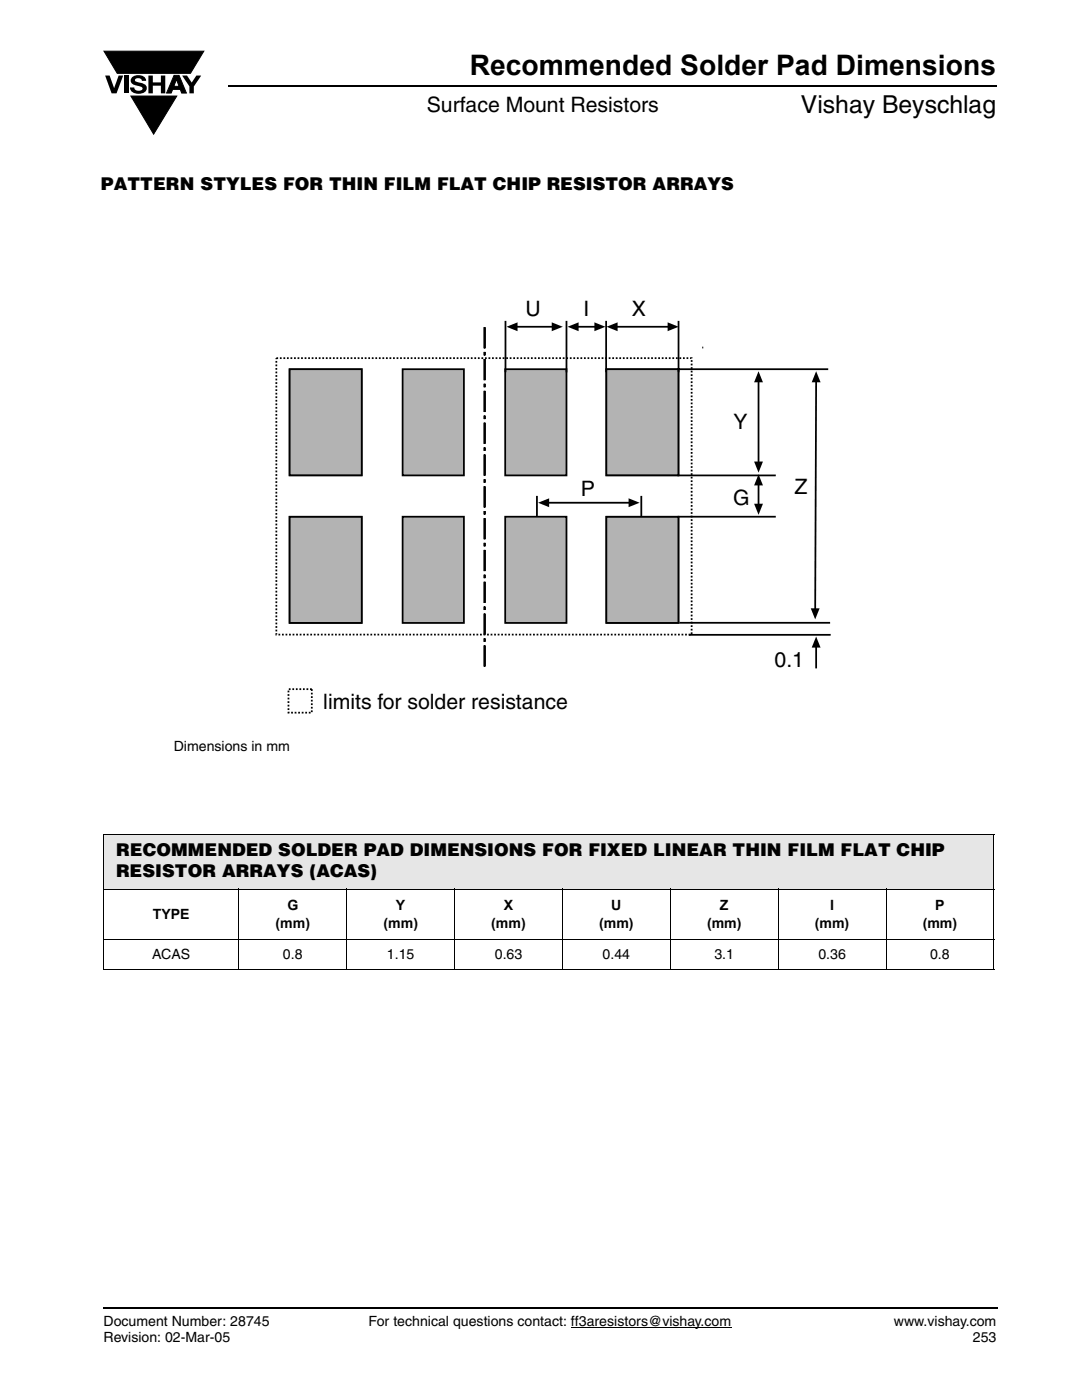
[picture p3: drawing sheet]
<svg xmlns="http://www.w3.org/2000/svg" width="216mm" height="279mm" viewBox="0 0 216 279" stroke-linecap="round" stroke-linejoin="round" font-family="sans-serif">
<path d="M45.5 17.2h153.3M20.8 261h178.2" fill="none" stroke="#000" stroke-width=".36"/>
<path d="M113.9 264.9h32" fill="none" stroke="#000" stroke-width=".2"/>
<path d="M20.6 260.8h.2v.4h-.2z" fill="#000"/>
<path d="M20.6 10h20.2v17h-20.2z" fill="#fff"/>
<path d="M20.8 10.2h19.9l-2.7 4.4h-14.6zM26.1 19.2h9.2l-4.6 7.6z" fill="#000" stroke="#000" stroke-width=".2"/>
<g fill="#000">
<path d="M21 15.1h.9l.9 2.5 .9-2.5h.9l-1.3 3.5h-1zM24.7 15.1h.9v3.5h-.9zM26.4 15.4a1.97 1.97 0 0 1 2.7 .3l.1 .4h-.9a.75 .75 0 0 0-.6-.5 .75 .75 0 0 0-.8 .4l.2 .3 1 .2a1.06 1.06 0 0 1 1.2 1 1.06 1.06 0 0 1-1.1 1.2 1.65 1.65 0 0 1-2.3-1.2h.9a.91 .91 0 0 0 .7 .6 .91 .91 0 0 0 .9-.4 1.24 1.24 0 0 0-1.1-.6 1.02 1.02 0 0 1-1.1-.6 1.02 1.02 0 0 1 .2-1.1zM29.6 15.1h.9v1.3h1.6v-1.3h.9v3.5h-.9v-1.5h-1.6v1.5h-.9zM36.3 15.1h1l1 1.4 .9-1.4h1l-1.5 2.2v1.3h-.9v-1.4zM20.5 260.8h.1v.4h-.1z"/>
<path d="M34.7 15.1l-1.5 3.5h1l.2-.7h1.6l.2 .7h1l-1.5-3.5zM35.2 15.8l.5 1.4h-1z"/>
</g>
<path d="M34.7 15h1l1.5 3.6h-1l-.2-.8h-1.6l-.2 .8h-1zM35.2 15.8l.5 1.4h-1z" fill="none" stroke="#000" stroke-width=".2"/>
<path d="M20.6 261h178.3" fill="none" stroke="#000" stroke-width=".36"/>
<path d="M52.3 59.2h113.6v83.3h-113.6z" fill="#fff"/>
<path d="M100.8 73.7h12.2v21.2h-12.2z" fill="#b3b3b3"/>
<path d="M100.8 73.7h12.2v21.2h-12.2z" fill="none" stroke="#000" stroke-width=".35"/>
<path d="M121 73.7h14.4v21.2h-14.4z" fill="#b3b3b3"/>
<path d="M121 73.7h14.4v21.2h-14.4z" fill="none" stroke="#000" stroke-width=".28"/>
<g fill="none" stroke="#000" stroke-width=".35">
<path d="M100.9 64v10.3M103.1 65.2h7.1M113 64v10.3M115.3 65.2h3.5M120.9 64v10.3M121 73.7h14.4v21.2h-14.4zM123.1 65.2h10.3M135.2 73.7h30.1M135.4 64v10.3M151.4 76.1v16.2M162.9 76.1l-.2 45.5M135.2 94.9h19.6"/>
<path d="M151.4 96.7v4M135.2 103.1h19.6M135.6 124.3h30M137.5 126.7h28.3M162.9 129.1v4.3"/>
</g>
<path d="M55.1 71.5h82.9v55.1h-82.9zM57.6 137.5h4.6v4.7h-4.6z" fill="none" stroke="#000" stroke-width=".35" stroke-dasharray=".4 .4" stroke-linecap="butt"/>
<g fill="#000">
<path d="M101.1 65.2l2.2-.9v1.8z" fill-rule="evenodd"/>
<path d="M110.1 64.3l2.2 .9-2.2 .9z" fill-rule="evenodd"/>
<path d="M113.2 65.2l2.3-.9v1.8z" fill-rule="evenodd"/>
<path d="M118.6 64.3l2.2 .9-2.2 .9z" fill-rule="evenodd"/>
<path d="M121 65.2l2.2-.9v1.8z" fill-rule="evenodd"/>
<path d="M133.2 64.3l2.2 .9-2.2 .9z" fill-rule="evenodd"/>
<path d="M151.4 74.1l.8 2.2h-1.7z" fill-rule="evenodd"/>
<path d="M162.9 74.1l.8 2.2h-1.7z" fill-rule="evenodd"/>
<path d="M150.5 92.1h1.7l-.8 2.2z" fill-rule="evenodd"/>
<path d="M151.4 94.7l.8 2.2h-1.7z" fill-rule="evenodd"/>
<path d="M150.5 100.5h1.7l-.8 2.2z" fill-rule="evenodd"/>
<path d="M161.8 121.4h1.7l-.8 2.2z" fill-rule="evenodd"/>
<path d="M162.9 127l.8 2.2h-1.7z" fill-rule="evenodd"/>
</g>
<path d="M80.3 73.7h12.3v21.2h-12.3z" fill="#b3b3b3"/>
<path d="M80.3 73.7h12.3v21.2h-12.3z" fill="none" stroke="#000" stroke-width=".35"/>
<path d="M57.8 73.7h14.4v21.2h-14.4z" fill="#b3b3b3"/>
<path d="M57.8 73.7h14.4v21.2h-14.4z" fill="none" stroke="#000" stroke-width=".28"/>
<path d="M57.8 73.7h14.4v21.2h-14.4z" fill="none" stroke="#000" stroke-width=".35"/>
<path d="M100.8 103.1h12.2v21.2h-12.2z" fill="#b3b3b3"/>
<path d="M100.8 103.1h12.2v21.2h-12.2z" fill="none" stroke="#000" stroke-width=".35"/>
<path d="M121 103.1h14.4v21.2h-14.4z" fill="#b3b3b3"/>
<path d="M121 103.1h14.4v21.2h-14.4z" fill="none" stroke="#000" stroke-width=".28"/>
<path d="M121 103.1h14.4v21.2h-14.4z" fill="none" stroke="#000" stroke-width=".35"/>
<path d="M80.3 103.1h12.3v21.2h-12.3z" fill="#b3b3b3"/>
<path d="M80.3 103.1h12.3v21.2h-12.3z" fill="none" stroke="#000" stroke-width=".35"/>
<path d="M57.8 103.1h14.4v21.2h-14.4z" fill="#b3b3b3"/>
<path d="M57.8 103.1h14.4v21.2h-14.4z" fill="none" stroke="#000" stroke-width=".28"/>
<path d="M107.1 99v4.1M128 99v4.1M57.8 103.1h14.4v21.2h-14.4zM109.4 100.3h16.2" fill="none" stroke="#000" stroke-width=".35"/>
<path d="M96.7 65.3v67.7" fill="none" stroke="#000" stroke-width=".35" stroke-dasharray="4.2 .7 .7 .7" stroke-linecap="butt"/>
<g fill="#000">
<path d="M107.4 100.3l2.2-.9v1.8z" fill-rule="evenodd"/>
<path d="M125.4 99.4l2.2 .9-2.2 .9z" fill-rule="evenodd"/>
</g>
<path d="M20.6 166.5h177.7v11h-177.7z" fill="#e6e6e6"/>
<g fill="none" stroke="#000" stroke-width=".2">
<path d="M20.6 166.5h177.8M20.6 177.5h177.8M20.6 166.5v26.9M47.7 177.4v16.1M69.2 177.4v16.1M90.7 177.4v16.1M112.2 177.4v16.1M133.8 177.4v16.1M155.3 177.4v16.1M176.8 177.4v16.1M198.3 166.5v26.9M20.6 187.5h177.8"/>
<path d="M20.6 193.5h177.8"/>
</g>
<text font-size="5.6" x="93.7" y="14.9">Recommended Solder Pad Dimensions</text>
<text font-size="4.9" x="159.8" y="22.5">Vishay Beyschlag</text>
<g font-size="4.2">
<text x="85.2" y="22.4">Surface Mount Resistors</text>
<text x="104.9" y="63">U</text>
<text x="116.4" y="63">I</text>
<text x="126.1" y="63">X</text>
<text x="146.4" y="85.5">Y</text>
<text x="115.9" y="99">P</text>
<text x="146.3" y="100.7">G</text>
<text x="158.5" y="98.6">Z</text>
<text x="154.5" y="133.1">0.1</text>
<text x="64.5" y="141.5">limits for solder resistance</text>
</g>
<g font-size="3.5">
<text x="20.2" y="37.8">PATTERN STYLES FOR THIN FILM FLAT CHIP RESISTOR ARRAYS</text>
<text x="23.2" y="170.9">RECOMMENDED SOLDER PAD DIMENSIONS FOR FIXED LINEAR THIN FILM FLAT CHIP</text>
<text x="23.2" y="175.1">RESISTOR ARRAYS (ACAS)</text>
</g>
<g font-size="2.8">
<text x="34.7" y="149.9">Dimensions in mm</text>
<text x="30.5" y="183.4">TYPE</text>
<text x="55" y="185.1">(mm)</text>
<text x="57.3" y="181.6">G</text>
<text x="76.5" y="185.1">(mm)</text>
<text x="79" y="181.6">Y</text>
<text x="98" y="185.1">(mm)</text>
<text x="100.5" y="181.6">X</text>
<text x="119.5" y="185.1">(mm)</text>
<text x="122" y="181.6">U</text>
<text x="141.1" y="185.1">(mm)</text>
<text x="143.7" y="181.6">Z</text>
<text x="162.6" y="185.1">(mm)</text>
<text x="165.7" y="181.6">I</text>
<text x="184.1" y="185.1">(mm)</text>
<text x="186.6" y="181.6">P</text>
<text x="30.4" y="191.4">ACAS</text>
<text x="56.5" y="191.4">0.8</text>
<text x="77.2" y="191.4">1.15</text>
<text x="98.7" y="191.4">0.63</text>
<text x="120.2" y="191.4">0.44</text>
<text x="142.6" y="191.4">3.1</text>
<text x="163.3" y="191.4">0.36</text>
<text x="185.6" y="191.4">0.8</text>
<text x="20.6" y="267.9">Revision: 02-Mar-05</text>
<text x="20.6" y="264.7">Document Number: 28745</text>
<text x="73.5" y="264.7">For technical questions contact: ff3aresistors@vishay.com</text>
<text x="178.4" y="264.7">www.vishay.com</text>
<text x="194.1" y="267.9">253</text>
</g>
</svg>
